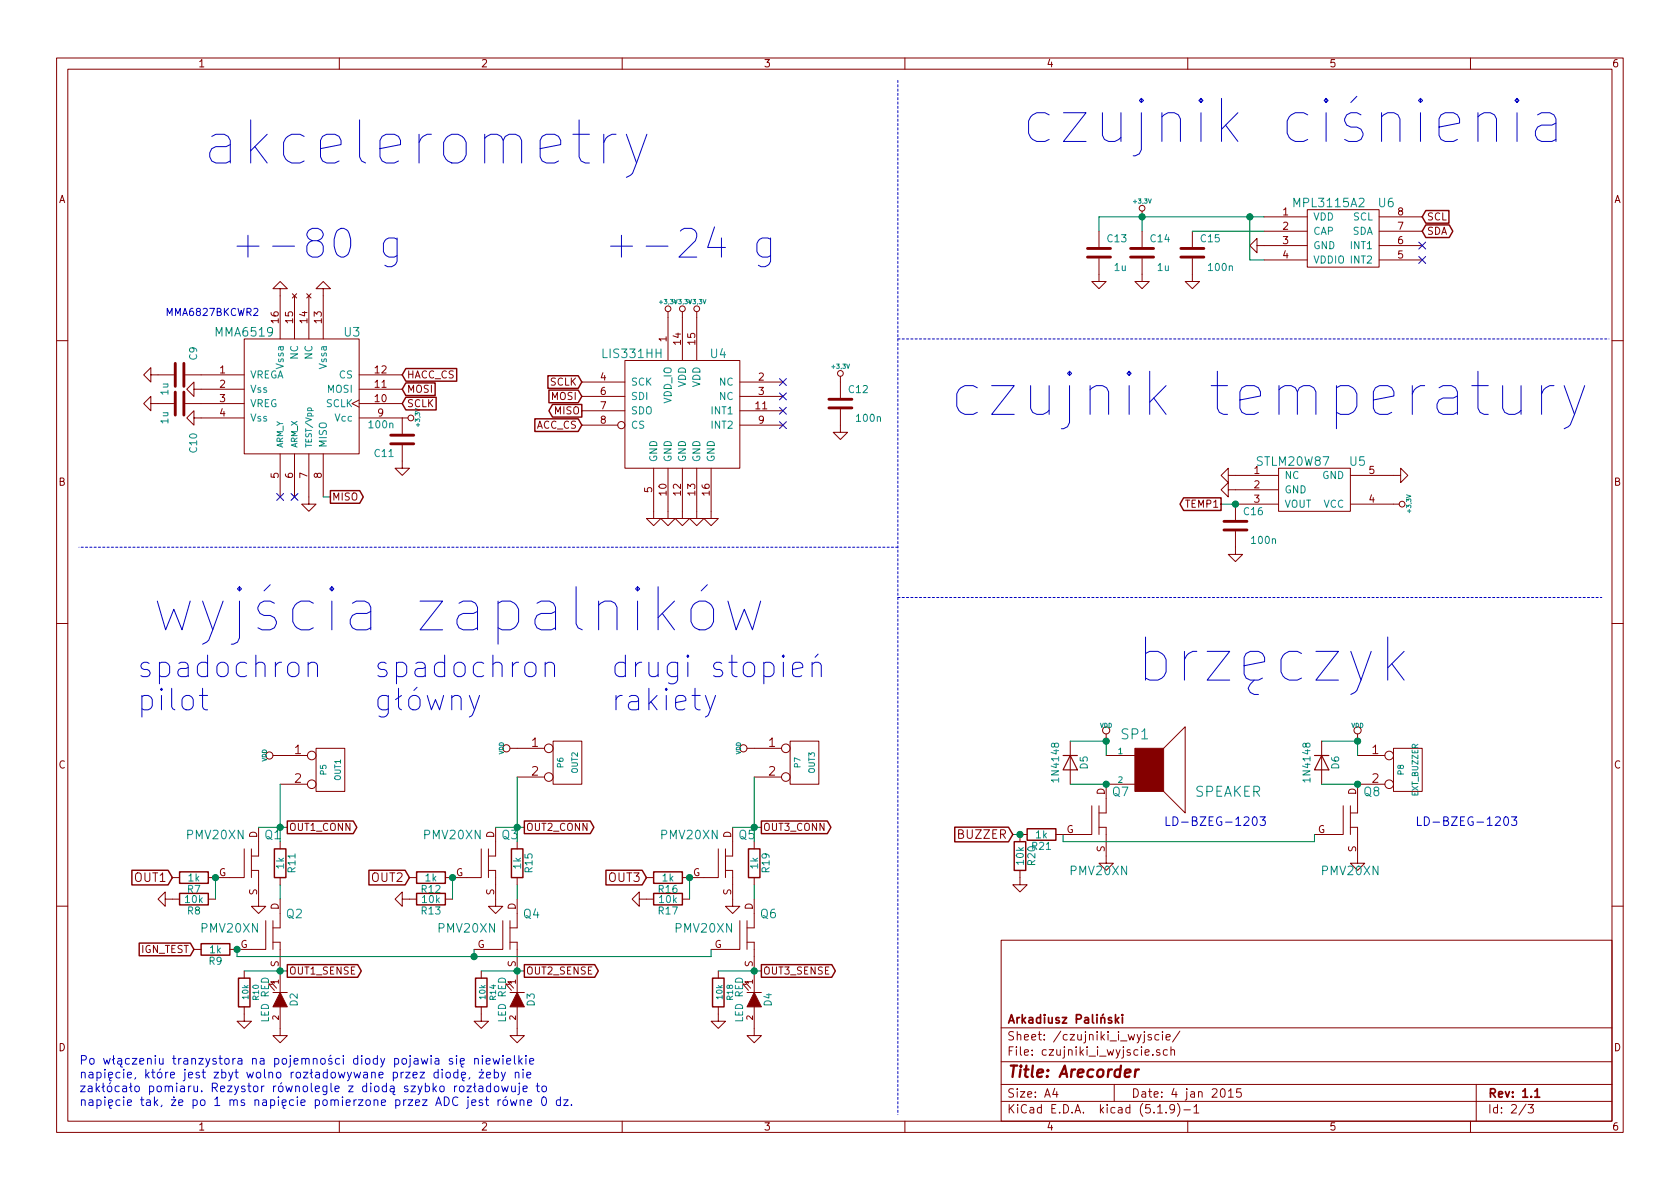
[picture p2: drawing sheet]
EESchema Schematic File Version 4
LIBS:rakieta-cache
EELAYER 30 0
EELAYER END
$Descr A4 11693 8268
encoding utf-8
Sheet 2 3
Title "Arecorder"
Date "4 jan 2015"
Rev "1.1"
Comp "Arkadiusz Paliński"
Comment1 ""
Comment2 ""
Comment3 ""
Comment4 ""
$EndDescr
Text Notes 4250 4950 0    150  ~ 0
drugi stopień\nrakiety
Text Notes 2600 4950 0    150  ~ 0
spadochron\ngłówny
Text Notes 950  4950 0    150  ~ 0
spadochron\npilot
Text Notes 7900 4750 0    300  ~ 0
brzęczyk
Text Notes 6600 2900 0    300  ~ 0
czujnik temperatury
Text Notes 7100 1000 0    300  ~ 0
czujnik ciśnienia
Text Notes 4200 1800 0    200  ~ 0
+-24 g
Text Notes 1600 1800 0    200  ~ 0
+-80 g
Text Notes 1400 1150 0    300  ~ 0
akcelerometry
Text Notes 1050 4400 0    300  ~ 0
wyjścia zapalników
$Comp
L power:VDD #PWR068
U 1 1
P 5250 5200
F 0 "#PWR068" H 5250 5300 30  0001 C CNN
F 1 "VDD" H 5250 5310 30  0000 C CNN
F 2 "" H 5250 5200 60  0001 C CNN
F 3 "" H 5250 5200 60  0001 C CNN
	1    5250 5200
	0    -1   -1   0   
$EndComp
$Comp
L rakieta-rescue:CONN_2 P?
U 1 1
P 5600 5300
AR Path="/50DC2416" Ref="P?"  Part="1" 
AR Path="/4D18A1F3/50DC2416" Ref="P7"  Part="1" 
F 0 "P7" V 5550 5300 40  0000 C CNN
F 1 "OUT3" V 5650 5300 40  0000 C CNN
F 2 "arek:conn_ark_2_3.81" H 5600 5300 60  0001 C CNN
F 3 "" H 5600 5300 60  0001 C CNN
	1    5600 5300
	1    0    0    -1  
$EndComp
$Comp
L rakieta-rescue:CONN_2 P?
U 1 1
P 3950 5300
AR Path="/50DC240F" Ref="P?"  Part="1" 
AR Path="/4D18A1F3/50DC240F" Ref="P6"  Part="1" 
F 0 "P6" V 3900 5300 40  0000 C CNN
F 1 "OUT2" V 4000 5300 40  0000 C CNN
F 2 "arek:conn_ark_2_3.81" H 3950 5300 60  0001 C CNN
F 3 "" H 3950 5300 60  0001 C CNN
	1    3950 5300
	1    0    0    -1  
$EndComp
$Comp
L power:VDD #PWR055
U 1 1
P 3600 5200
F 0 "#PWR055" H 3600 5300 30  0001 C CNN
F 1 "VDD" H 3600 5310 30  0000 C CNN
F 2 "" H 3600 5200 60  0001 C CNN
F 3 "" H 3600 5200 60  0001 C CNN
	1    3600 5200
	0    -1   -1   0   
$EndComp
$Comp
L power:VDD #PWR046
U 1 1
P 1950 5250
F 0 "#PWR046" H 1950 5350 30  0001 C CNN
F 1 "VDD" H 1950 5360 30  0000 C CNN
F 2 "" H 1950 5250 60  0001 C CNN
F 3 "" H 1950 5250 60  0001 C CNN
	1    1950 5250
	0    -1   -1   0   
$EndComp
$Comp
L rakieta-rescue:CONN_2 P?
U 1 1
P 2300 5350
AR Path="/50DC239E" Ref="P?"  Part="1" 
AR Path="/4D18A1F3/50DC239E" Ref="P5"  Part="1" 
F 0 "P5" V 2250 5350 40  0000 C CNN
F 1 "OUT1" V 2350 5350 40  0000 C CNN
F 2 "arek:conn_ark_2_3.81" H 2300 5350 60  0001 C CNN
F 3 "" H 2300 5350 60  0001 C CNN
	1    2300 5350
	1    0    0    -1  
$EndComp
$Comp
L power:GND #PWR069
U 1 1
P 5250 7150
F 0 "#PWR069" H 5250 7150 30  0001 C CNN
F 1 "GND" H 5250 7080 30  0001 C CNN
F 2 "" H 5250 7150 60  0001 C CNN
F 3 "" H 5250 7150 60  0001 C CNN
	1    5250 7150
	1    0    0    -1  
$EndComp
$Comp
L power:GND #PWR056
U 1 1
P 3600 7150
F 0 "#PWR056" H 3600 7150 30  0001 C CNN
F 1 "GND" H 3600 7080 30  0001 C CNN
F 2 "" H 3600 7150 60  0001 C CNN
F 3 "" H 3600 7150 60  0001 C CNN
	1    3600 7150
	1    0    0    -1  
$EndComp
$Comp
L power:GND #PWR047
U 1 1
P 1950 7150
F 0 "#PWR047" H 1950 7150 30  0001 C CNN
F 1 "GND" H 1950 7080 30  0001 C CNN
F 2 "" H 1950 7150 60  0001 C CNN
F 3 "" H 1950 7150 60  0001 C CNN
	1    1950 7150
	1    0    0    -1  
$EndComp
$Comp
L rakieta-rescue:IRLML2502 Q6
U 1 1
P 5200 6500
F 0 "Q6" H 5350 6650 60  0000 C CNN
F 1 "PMV20XN" H 4900 6550 60  0000 C CNN
F 2 "arek:SOT23GDS" H 5200 6500 60  0001 C CNN
F 3 "" H 5200 6500 60  0001 C CNN
	1    5200 6500
	1    0    0    -1  
$EndComp
$Comp
L rakieta-rescue:IRLML2502 Q4
U 1 1
P 3550 6500
F 0 "Q4" H 3700 6650 60  0000 C CNN
F 1 "PMV20XN" H 3250 6550 60  0000 C CNN
F 2 "arek:SOT23GDS" H 3550 6500 60  0001 C CNN
F 3 "" H 3550 6500 60  0001 C CNN
	1    3550 6500
	1    0    0    -1  
$EndComp
$Comp
L rakieta-rescue:IRLML2502 Q2
U 1 1
P 1900 6500
F 0 "Q2" H 2050 6650 60  0000 C CNN
F 1 "PMV20XN" H 1600 6550 60  0000 C CNN
F 2 "arek:SOT23GDS" H 1900 6500 60  0001 C CNN
F 3 "" H 1900 6500 60  0001 C CNN
	1    1900 6500
	1    0    0    -1  
$EndComp
$Comp
L power:GND #PWR040
U 1 1
P 1200 6250
F 0 "#PWR040" H 1200 6250 30  0001 C CNN
F 1 "GND" H 1200 6180 30  0001 C CNN
F 2 "" H 1200 6250 60  0001 C CNN
F 3 "" H 1200 6250 60  0001 C CNN
	1    1200 6250
	0    1    1    0   
$EndComp
$Comp
L power:GND #PWR052
U 1 1
P 2850 6250
F 0 "#PWR052" H 2850 6250 30  0001 C CNN
F 1 "GND" H 2850 6180 30  0001 C CNN
F 2 "" H 2850 6250 60  0001 C CNN
F 3 "" H 2850 6250 60  0001 C CNN
	1    2850 6250
	0    1    1    0   
$EndComp
$Comp
L power:GND #PWR057
U 1 1
P 4500 6250
F 0 "#PWR057" H 4500 6250 30  0001 C CNN
F 1 "GND" H 4500 6180 30  0001 C CNN
F 2 "" H 4500 6250 60  0001 C CNN
F 3 "" H 4500 6250 60  0001 C CNN
	1    4500 6250
	0    1    1    0   
$EndComp
$Comp
L Device:R R17
U 1 1
P 4650 6250
F 0 "R17" V 4730 6250 50  0000 C CNN
F 1 "10k" V 4650 6250 50  0000 C CNN
F 2 "arek:SM0603" H 4650 6250 60  0001 C CNN
F 3 "" H 4650 6250 60  0001 C CNN
	1    4650 6250
	0    1    1    0   
$EndComp
$Comp
L Device:R R8
U 1 1
P 1350 6250
F 0 "R8" V 1430 6250 50  0000 C CNN
F 1 "10k" V 1350 6250 50  0000 C CNN
F 2 "arek:SM0603" H 1350 6250 60  0001 C CNN
F 3 "" H 1350 6250 60  0001 C CNN
	1    1350 6250
	0    1    1    0   
$EndComp
$Comp
L Device:R R13
U 1 1
P 3000 6250
F 0 "R13" V 3080 6250 50  0000 C CNN
F 1 "10k" V 3000 6250 50  0000 C CNN
F 2 "arek:SM0603" H 3000 6250 60  0001 C CNN
F 3 "" H 3000 6250 60  0001 C CNN
	1    3000 6250
	0    1    1    0   
$EndComp
$Comp
L rakieta-rescue:+3,3V #PWR?
U 1 1
P 5850 2650
AR Path="/4F5D1BD2" Ref="#PWR?"  Part="1" 
AR Path="/4D18A1F3/4F5D1BD2" Ref="#PWR070"  Part="1" 
F 0 "#PWR070" H 5850 2610 30  0001 C CNN
F 1 "+3,3V" H 5850 2760 30  0000 C CNN
F 2 "" H 5850 2650 60  0001 C CNN
F 3 "" H 5850 2650 60  0001 C CNN
	1    5850 2650
	1    0    0    -1  
$EndComp
$Comp
L rakieta-rescue:+3,3V #PWR?
U 1 1
P 4850 2200
AR Path="/4F5D1BD1" Ref="#PWR?"  Part="1" 
AR Path="/4D18A1F3/4F5D1BD1" Ref="#PWR063"  Part="1" 
F 0 "#PWR063" H 4850 2160 30  0001 C CNN
F 1 "+3,3V" H 4850 2310 30  0000 C CNN
F 2 "" H 4850 2200 60  0001 C CNN
F 3 "" H 4850 2200 60  0001 C CNN
	1    4850 2200
	1    0    0    -1  
$EndComp
$Comp
L rakieta-rescue:+3,3V #PWR?
U 1 1
P 4650 2200
AR Path="/4F5D1BD0" Ref="#PWR?"  Part="1" 
AR Path="/4D18A1F3/4F5D1BD0" Ref="#PWR059"  Part="1" 
F 0 "#PWR059" H 4650 2160 30  0001 C CNN
F 1 "+3,3V" H 4650 2310 30  0000 C CNN
F 2 "" H 4650 2200 60  0001 C CNN
F 3 "" H 4650 2200 60  0001 C CNN
	1    4650 2200
	1    0    0    -1  
$EndComp
$Comp
L power:GND #PWR071
U 1 1
P 5850 2950
F 0 "#PWR071" H 5850 2950 30  0001 C CNN
F 1 "GND" H 5850 2880 30  0001 C CNN
F 2 "" H 5850 2950 60  0001 C CNN
F 3 "" H 5850 2950 60  0001 C CNN
	1    5850 2950
	1    0    0    -1  
$EndComp
$Comp
L power:GND #PWR058
U 1 1
P 4550 3550
F 0 "#PWR058" H 4550 3550 30  0001 C CNN
F 1 "GND" H 4550 3480 30  0001 C CNN
F 2 "" H 4550 3550 60  0001 C CNN
F 3 "" H 4550 3550 60  0001 C CNN
	1    4550 3550
	1    0    0    -1  
$EndComp
$Comp
L power:GND #PWR060
U 1 1
P 4650 3550
F 0 "#PWR060" H 4650 3550 30  0001 C CNN
F 1 "GND" H 4650 3480 30  0001 C CNN
F 2 "" H 4650 3550 60  0001 C CNN
F 3 "" H 4650 3550 60  0001 C CNN
	1    4650 3550
	1    0    0    -1  
$EndComp
$Comp
L power:GND #PWR065
U 1 1
P 4950 3550
F 0 "#PWR065" H 4950 3550 30  0001 C CNN
F 1 "GND" H 4950 3480 30  0001 C CNN
F 2 "" H 4950 3550 60  0001 C CNN
F 3 "" H 4950 3550 60  0001 C CNN
	1    4950 3550
	1    0    0    -1  
$EndComp
$Comp
L power:GND #PWR062
U 1 1
P 4750 3550
F 0 "#PWR062" H 4750 3550 30  0001 C CNN
F 1 "GND" H 4750 3480 30  0001 C CNN
F 2 "" H 4750 3550 60  0001 C CNN
F 3 "" H 4750 3550 60  0001 C CNN
	1    4750 3550
	1    0    0    -1  
$EndComp
$Comp
L power:GND #PWR082
U 1 1
P 8800 1700
F 0 "#PWR082" H 8800 1700 30  0001 C CNN
F 1 "GND" H 8800 1630 30  0001 C CNN
F 2 "" H 8800 1700 60  0001 C CNN
F 3 "" H 8800 1700 60  0001 C CNN
	1    8800 1700
	0    1    1    0   
$EndComp
$Comp
L power:GND #PWR077
U 1 1
P 7950 1900
F 0 "#PWR077" H 7950 1900 30  0001 C CNN
F 1 "GND" H 7950 1830 30  0001 C CNN
F 2 "" H 7950 1900 60  0001 C CNN
F 3 "" H 7950 1900 60  0001 C CNN
	1    7950 1900
	1    0    0    -1  
$EndComp
$Comp
L rakieta-rescue:+3,3V #PWR?
U 1 1
P 2800 2900
AR Path="/4EF35B75" Ref="#PWR?"  Part="1" 
AR Path="/4D18A1F3/4EF35B75" Ref="#PWR050"  Part="1" 
F 0 "#PWR050" H 2800 2860 30  0001 C CNN
F 1 "+3,3V" H 2800 3010 30  0000 C CNN
F 2 "" H 2800 2900 60  0001 C CNN
F 3 "" H 2800 2900 60  0001 C CNN
	1    2800 2900
	0    1    1    0   
$EndComp
Text GLabel 2800 2600 2    50   Input ~ 0
HACC_CS
Text GLabel 2800 2700 2    50   Input ~ 0
MOSI
Text GLabel 2800 2800 2    50   Input ~ 0
SCLK
Text GLabel 2300 3450 2    50   Output ~ 0
MISO
NoConn ~ 2050 3450
NoConn ~ 1950 3450
$Comp
L power:GND #PWR045
U 1 1
P 1950 2050
F 0 "#PWR045" H 1950 2050 30  0001 C CNN
F 1 "GND" H 1950 1980 30  0001 C CNN
F 2 "" H 1950 2050 60  0001 C CNN
F 3 "" H 1950 2050 60  0001 C CNN
	1    1950 2050
	-1   0    0    1   
$EndComp
$Comp
L power:GND #PWR049
U 1 1
P 2250 2050
F 0 "#PWR049" H 2250 2050 30  0001 C CNN
F 1 "GND" H 2250 1980 30  0001 C CNN
F 2 "" H 2250 2050 60  0001 C CNN
F 3 "" H 2250 2050 60  0001 C CNN
	1    2250 2050
	-1   0    0    1   
$EndComp
$Comp
L power:GND #PWR048
U 1 1
P 2150 3450
F 0 "#PWR048" H 2150 3450 30  0001 C CNN
F 1 "GND" H 2150 3380 30  0001 C CNN
F 2 "" H 2150 3450 60  0001 C CNN
F 3 "" H 2150 3450 60  0001 C CNN
	1    2150 3450
	1    0    0    -1  
$EndComp
$Comp
L power:GND #PWR042
U 1 1
P 1400 2900
F 0 "#PWR042" H 1400 2900 30  0001 C CNN
F 1 "GND" H 1400 2830 30  0001 C CNN
F 2 "" H 1400 2900 60  0001 C CNN
F 3 "" H 1400 2900 60  0001 C CNN
	1    1400 2900
	0    1    1    0   
$EndComp
$Comp
L power:GND #PWR041
U 1 1
P 1400 2700
F 0 "#PWR041" H 1400 2700 30  0001 C CNN
F 1 "GND" H 1400 2630 30  0001 C CNN
F 2 "" H 1400 2700 60  0001 C CNN
F 3 "" H 1400 2700 60  0001 C CNN
	1    1400 2700
	0    1    1    0   
$EndComp
$Comp
L power:GND #PWR038
U 1 1
P 1100 2600
F 0 "#PWR038" H 1100 2600 30  0001 C CNN
F 1 "GND" H 1100 2530 30  0001 C CNN
F 2 "" H 1100 2600 60  0001 C CNN
F 3 "" H 1100 2600 60  0001 C CNN
	1    1100 2600
	0    1    1    0   
$EndComp
$Comp
L power:GND #PWR039
U 1 1
P 1100 2800
F 0 "#PWR039" H 1100 2800 30  0001 C CNN
F 1 "GND" H 1100 2730 30  0001 C CNN
F 2 "" H 1100 2800 60  0001 C CNN
F 3 "" H 1100 2800 60  0001 C CNN
	1    1100 2800
	0    1    1    0   
$EndComp
$Comp
L power:GND #PWR051
U 1 1
P 2800 3200
F 0 "#PWR051" H 2800 3200 30  0001 C CNN
F 1 "GND" H 2800 3130 30  0001 C CNN
F 2 "" H 2800 3200 60  0001 C CNN
F 3 "" H 2800 3200 60  0001 C CNN
	1    2800 3200
	1    0    0    -1  
$EndComp
$Comp
L rakieta-rescue:+3,3V #PWR?
U 1 1
P 4750 2200
AR Path="/4EC76568" Ref="#PWR?"  Part="1" 
AR Path="/4D18A1F3/4EC76568" Ref="#PWR061"  Part="1" 
F 0 "#PWR061" H 4750 2160 30  0001 C CNN
F 1 "+3,3V" H 4750 2310 30  0000 C CNN
F 2 "" H 4750 2200 60  0001 C CNN
F 3 "" H 4750 2200 60  0001 C CNN
	1    4750 2200
	1    0    0    -1  
$EndComp
$Comp
L power:GND #PWR064
U 1 1
P 4850 3550
F 0 "#PWR064" H 4850 3550 30  0001 C CNN
F 1 "GND" H 4850 3480 30  0001 C CNN
F 2 "" H 4850 3550 60  0001 C CNN
F 3 "" H 4850 3550 60  0001 C CNN
	1    4850 3550
	1    0    0    -1  
$EndComp
$Comp
L Device:C C11
U 1 1
P 2800 3050
F 0 "C11" H 2850 3150 50  0000 L CNN
F 1 "100n" H 2850 2950 50  0000 L CNN
F 2 "arek:SM0603" H 2800 3050 60  0001 C CNN
F 3 "" H 2800 3050 60  0001 C CNN
	1    2800 3050
	-1   0    0    1   
$EndComp
$Comp
L Device:C C10
U 1 1
P 1250 2800
F 0 "C10" H 1450 2900 50  0000 L CNN
F 1 "1u" H 1300 2700 50  0000 L CNN
F 2 "arek:SM0603" H 1250 2800 60  0001 C CNN
F 3 "" H 1250 2800 60  0001 C CNN
	1    1250 2800
	0    1    1    0   
$EndComp
$Comp
L Device:C C9
U 1 1
P 1250 2600
F 0 "C9" H 1050 2700 50  0000 L CNN
F 1 "1u" H 1300 2500 50  0000 L CNN
F 2 "arek:SM0603" H 1250 2600 60  0001 C CNN
F 3 "" H 1250 2600 60  0001 C CNN
	1    1250 2600
	0    1    1    0   
$EndComp
$Comp
L rakieta-rescue:MMA6519 U3
U 1 1
P 2100 2750
F 0 "U3" H 2450 3200 60  0000 C CNN
F 1 "MMA6519" H 1700 3200 60  0000 C CNN
F 2 "arek:QFN16" H 2100 2750 60  0001 C CNN
F 3 "" H 2100 2750 60  0001 C CNN
	1    2100 2750
	1    0    0    -1  
$EndComp
Text GLabel 5300 6750 2    50   Output ~ 0
OUT3_SENSE
Text GLabel 3650 6750 2    50   Output ~ 0
OUT2_SENSE
Text GLabel 2000 6750 2    50   Output ~ 0
OUT1_SENSE
$Comp
L rakieta-rescue:+3,3V #PWR?
U 1 1
P 9700 3500
AR Path="/4EB51526" Ref="#PWR?"  Part="1" 
AR Path="/4D18A1F3/4EB51526" Ref="#PWR086"  Part="1" 
F 0 "#PWR086" H 9700 3460 30  0001 C CNN
F 1 "+3,3V" H 9700 3610 30  0000 C CNN
F 2 "" H 9700 3500 60  0001 C CNN
F 3 "" H 9700 3500 60  0001 C CNN
	1    9700 3500
	0    1    1    0   
$EndComp
$Comp
L power:GND #PWR085
U 1 1
P 9700 3300
F 0 "#PWR085" H 9700 3300 30  0001 C CNN
F 1 "GND" H 9700 3230 30  0001 C CNN
F 2 "" H 9700 3300 60  0001 C CNN
F 3 "" H 9700 3300 60  0001 C CNN
	1    9700 3300
	0    -1   -1   0   
$EndComp
$Comp
L power:GND #PWR080
U 1 1
P 8600 3400
F 0 "#PWR080" H 8600 3400 30  0001 C CNN
F 1 "GND" H 8600 3330 30  0001 C CNN
F 2 "" H 8600 3400 60  0001 C CNN
F 3 "" H 8600 3400 60  0001 C CNN
	1    8600 3400
	0    1    1    0   
$EndComp
$Comp
L rakieta-rescue:STLM20W87 U?
U 1 1
P 9150 3400
AR Path="/4EB5150B" Ref="U?"  Part="1" 
AR Path="/4D18A1F3/4EB5150B" Ref="U5"  Part="1" 
F 0 "U5" H 9450 3600 60  0000 C CNN
F 1 "STLM20W87" H 9000 3600 60  0000 C CNN
F 2 "arek:SOT323-5L" H 9150 3400 60  0001 C CNN
F 3 "" H 9150 3400 60  0001 C CNN
	1    9150 3400
	1    0    0    -1  
$EndComp
NoConn ~ 5450 2950
NoConn ~ 5450 2850
NoConn ~ 5450 2750
NoConn ~ 5450 2650
$Comp
L power:GND #PWR067
U 1 1
P 5100 6250
F 0 "#PWR067" H 5100 6250 30  0001 C CNN
F 1 "GND" H 5100 6180 30  0001 C CNN
F 2 "" H 5100 6250 60  0001 C CNN
F 3 "" H 5100 6250 60  0001 C CNN
	1    5100 6250
	1    0    0    -1  
$EndComp
$Comp
L power:GND #PWR054
U 1 1
P 3450 6250
F 0 "#PWR054" H 3450 6250 30  0001 C CNN
F 1 "GND" H 3450 6180 30  0001 C CNN
F 2 "" H 3450 6250 60  0001 C CNN
F 3 "" H 3450 6250 60  0001 C CNN
	1    3450 6250
	1    0    0    -1  
$EndComp
$Comp
L power:GND #PWR044
U 1 1
P 1800 6250
F 0 "#PWR044" H 1800 6250 30  0001 C CNN
F 1 "GND" H 1800 6180 30  0001 C CNN
F 2 "" H 1800 6250 60  0001 C CNN
F 3 "" H 1800 6250 60  0001 C CNN
	1    1800 6250
	1    0    0    -1  
$EndComp
Text GLabel 4050 2850 0    50   Output ~ 0
MISO
Text GLabel 4050 2650 0    50   Input ~ 0
SCLK
Text GLabel 4050 2750 0    50   Input ~ 0
MOSI
Text GLabel 4050 2950 0    50   Input ~ 0
ACC_CS
$Comp
L Device:C C12
U 1 1
P 5850 2800
F 0 "C12" H 5900 2900 50  0000 L CNN
F 1 "100n" H 5950 2700 50  0000 L CNN
F 2 "arek:SM0603" H 5850 2800 60  0001 C CNN
F 3 "" H 5850 2800 60  0001 C CNN
	1    5850 2800
	1    0    0    -1  
$EndComp
NoConn ~ 9900 1800
NoConn ~ 9900 1700
Text GLabel 9900 1600 2    50   BiDi ~ 0
SDA
Text GLabel 9900 1500 2    50   Input ~ 0
SCL
$Comp
L rakieta-rescue:+3,3V #PWR?
U 1 1
P 7950 1500
AR Path="/4EA6F2A9" Ref="#PWR?"  Part="1" 
AR Path="/4D18A1F3/4EA6F2A9" Ref="#PWR076"  Part="1" 
F 0 "#PWR076" H 7950 1460 30  0001 C CNN
F 1 "+3,3V" H 7950 1610 30  0000 C CNN
F 2 "" H 7950 1500 60  0001 C CNN
F 3 "" H 7950 1500 60  0001 C CNN
	1    7950 1500
	1    0    0    -1  
$EndComp
$Comp
L power:GND #PWR078
U 1 1
P 8300 1900
F 0 "#PWR078" H 8300 1900 30  0001 C CNN
F 1 "GND" H 8300 1830 30  0001 C CNN
F 2 "" H 8300 1900 60  0001 C CNN
F 3 "" H 8300 1900 60  0001 C CNN
	1    8300 1900
	1    0    0    -1  
$EndComp
$Comp
L Device:C C15
U 1 1
P 8300 1750
F 0 "C15" H 8350 1850 50  0000 L CNN
F 1 "100n" H 8400 1650 50  0000 L CNN
F 2 "Capacitor_SMD:C_0603_1608Metric" H 8300 1750 60  0001 C CNN
F 3 "" H 8300 1750 60  0001 C CNN
	1    8300 1750
	1    0    0    -1  
$EndComp
$Comp
L Device:C C14
U 1 1
P 7950 1750
F 0 "C14" H 8000 1850 50  0000 L CNN
F 1 "1u" H 8050 1650 50  0000 L CNN
F 2 "Capacitor_SMD:C_0603_1608Metric" H 7950 1750 60  0001 C CNN
F 3 "" H 7950 1750 60  0001 C CNN
	1    7950 1750
	1    0    0    -1  
$EndComp
$Comp
L rakieta-rescue:MPL3115A2 U6
U 1 1
P 9350 1650
F 0 "U6" H 9650 1900 60  0000 C CNN
F 1 "MPL3115A2" H 9250 1900 60  0000 C CNN
F 2 "arek:LGA8_3x5" H 9350 1650 60  0001 C CNN
F 3 "" H 9350 1650 60  0001 C CNN
	1    9350 1650
	1    0    0    -1  
$EndComp
$Comp
L rakieta-rescue:LIS331HH U4
U 1 1
P 4750 2900
F 0 "U4" H 5000 3350 60  0000 C CNN
F 1 "LIS331HH" H 4400 3350 60  0000 C CNN
F 2 "arek:LGA16" H 4750 2900 60  0001 C CNN
F 3 "" H 4750 2900 60  0001 C CNN
	1    4750 2900
	1    0    0    -1  
$EndComp
Text Notes 8100 5750 0    60   ~ 0
LD-BZEG-1203
$Comp
L power:GND #PWR075
U 1 1
P 7700 5950
F 0 "#PWR075" H 7700 5950 30  0001 C CNN
F 1 "GND" H 7700 5880 30  0001 C CNN
F 2 "" H 7700 5950 60  0001 C CNN
F 3 "" H 7700 5950 60  0001 C CNN
	1    7700 5950
	1    0    0    -1  
$EndComp
$Comp
L power:VDD #PWR074
U 1 1
P 7700 5150
F 0 "#PWR074" H 7700 5250 30  0001 C CNN
F 1 "VDD" H 7700 5260 30  0000 C CNN
F 2 "" H 7700 5150 60  0001 C CNN
F 3 "" H 7700 5150 60  0001 C CNN
	1    7700 5150
	1    0    0    -1  
$EndComp
$Comp
L rakieta-rescue:SPEAKER SP1
U 1 1
P 8000 5350
F 0 "SP1" H 7900 5600 70  0000 C CNN
F 1 "SPEAKER" H 8550 5200 70  0000 C CNN
F 2 "arek:buzzer_12mm" H 8000 5350 60  0001 C CNN
F 3 "" H 8000 5350 60  0001 C CNN
	1    8000 5350
	1    0    0    -1  
$EndComp
$Comp
L rakieta-rescue:IRLML2502 Q7
U 1 1
P 7650 5700
F 0 "Q7" H 7800 5900 60  0000 C CNN
F 1 "PMV20XN" H 7650 5350 60  0000 C CNN
F 2 "arek:SOT23GDS" H 7650 5700 60  0001 C CNN
F 3 "" H 7650 5700 60  0001 C CNN
	1    7650 5700
	1    0    0    -1  
$EndComp
$Comp
L Device:R R21
U 1 1
P 7250 5800
F 0 "R21" V 7330 5800 50  0000 C CNN
F 1 "1k" V 7250 5800 50  0000 C CNN
F 2 "arek:SM0603" H 7250 5800 60  0001 C CNN
F 3 "" H 7250 5800 60  0001 C CNN
	1    7250 5800
	0    1    1    0   
$EndComp
Text GLabel 7050 5800 0    60   Input ~ 0
BUZZER
$Comp
L Device:R R9
U 1 1
P 1500 6600
F 0 "R9" V 1580 6600 50  0000 C CNN
F 1 "1k" V 1500 6600 50  0000 C CNN
F 2 "arek:SM0603" H 1500 6600 60  0001 C CNN
F 3 "" H 1500 6600 60  0001 C CNN
	1    1500 6600
	0    1    1    0   
$EndComp
Text GLabel 1350 6600 0    50   Input ~ 0
IGN_TEST
$Comp
L rakieta-rescue:LED D4
U 1 1
P 5250 6950
F 0 "D4" H 5250 7050 50  0000 C CNN
F 1 "LED RED" H 5250 6850 50  0000 C CNN
F 2 "arek:SM1210_DIODE" H 5250 6950 60  0001 C CNN
F 3 "" H 5250 6950 60  0001 C CNN
	1    5250 6950
	0    1    1    0   
$EndComp
$Comp
L rakieta-rescue:LED D3
U 1 1
P 3600 6950
F 0 "D3" H 3600 7050 50  0000 C CNN
F 1 "LED RED" H 3600 6850 50  0000 C CNN
F 2 "arek:SM1210_DIODE" H 3600 6950 60  0001 C CNN
F 3 "" H 3600 6950 60  0001 C CNN
	1    3600 6950
	0    1    1    0   
$EndComp
$Comp
L rakieta-rescue:LED D2
U 1 1
P 1950 6950
F 0 "D2" H 1950 7050 50  0000 C CNN
F 1 "LED RED" H 1950 6850 50  0000 C CNN
F 2 "arek:SM1210_DIODE" H 1950 6950 60  0001 C CNN
F 3 "" H 1950 6950 60  0001 C CNN
	1    1950 6950
	0    1    1    0   
$EndComp
$Comp
L Device:R R19
U 1 1
P 5250 6000
F 0 "R19" V 5330 6000 50  0000 C CNN
F 1 "1k" V 5250 6000 50  0000 C CNN
F 2 "arek:SM0603" H 5250 6000 60  0001 C CNN
F 3 "" H 5250 6000 60  0001 C CNN
	1    5250 6000
	1    0    0    -1  
$EndComp
$Comp
L Device:R R15
U 1 1
P 3600 6000
F 0 "R15" V 3680 6000 50  0000 C CNN
F 1 "1k" V 3600 6000 50  0000 C CNN
F 2 "arek:SM0603" H 3600 6000 60  0001 C CNN
F 3 "" H 3600 6000 60  0001 C CNN
	1    3600 6000
	1    0    0    -1  
$EndComp
$Comp
L Device:R R11
U 1 1
P 1950 6000
F 0 "R11" V 2030 6000 50  0000 C CNN
F 1 "1k" V 1950 6000 50  0000 C CNN
F 2 "arek:SM0603" H 1950 6000 60  0001 C CNN
F 3 "" H 1950 6000 60  0001 C CNN
	1    1950 6000
	1    0    0    -1  
$EndComp
$Comp
L power:GND #PWR079
U 1 1
P 8600 3300
F 0 "#PWR079" H 8600 3300 30  0001 C CNN
F 1 "GND" H 8600 3230 30  0001 C CNN
F 2 "" H 8600 3300 60  0001 C CNN
F 3 "" H 8600 3300 60  0001 C CNN
	1    8600 3300
	0    1    1    0   
$EndComp
Text GLabel 8500 3500 0    50   Output ~ 0
TEMP1
Text GLabel 4500 6100 0    60   Input ~ 0
OUT3
$Comp
L Device:R R16
U 1 1
P 4650 6100
F 0 "R16" V 4730 6100 50  0000 C CNN
F 1 "1k" V 4650 6100 50  0000 C CNN
F 2 "arek:SM0603" H 4650 6100 60  0001 C CNN
F 3 "" H 4650 6100 60  0001 C CNN
	1    4650 6100
	0    1    1    0   
$EndComp
$Comp
L rakieta-rescue:IRLML2502 Q5
U 1 1
P 5050 6000
F 0 "Q5" H 5200 6200 60  0000 C CNN
F 1 "PMV20XN" H 4800 6200 60  0000 C CNN
F 2 "arek:SOT23GDS" H 5050 6000 60  0001 C CNN
F 3 "" H 5050 6000 60  0001 C CNN
	1    5050 6000
	1    0    0    -1  
$EndComp
$Comp
L rakieta-rescue:IRLML2502 Q3
U 1 1
P 3400 6000
F 0 "Q3" H 3550 6200 60  0000 C CNN
F 1 "PMV20XN" H 3150 6200 60  0000 C CNN
F 2 "arek:SOT23GDS" H 3400 6000 60  0001 C CNN
F 3 "" H 3400 6000 60  0001 C CNN
	1    3400 6000
	1    0    0    -1  
$EndComp
$Comp
L Device:R R12
U 1 1
P 3000 6100
F 0 "R12" V 3080 6100 50  0000 C CNN
F 1 "1k" V 3000 6100 50  0000 C CNN
F 2 "arek:SM0603" H 3000 6100 60  0001 C CNN
F 3 "" H 3000 6100 60  0001 C CNN
	1    3000 6100
	0    1    1    0   
$EndComp
Text GLabel 2850 6100 0    60   Input ~ 0
OUT2
Text GLabel 1200 6100 0    60   Input ~ 0
OUT1
$Comp
L Device:R R7
U 1 1
P 1350 6100
F 0 "R7" V 1430 6100 50  0000 C CNN
F 1 "1k" V 1350 6100 50  0000 C CNN
F 2 "arek:SM0603" H 1350 6100 60  0001 C CNN
F 3 "" H 1350 6100 60  0001 C CNN
	1    1350 6100
	0    1    1    0   
$EndComp
$Comp
L rakieta-rescue:IRLML2502 Q1
U 1 1
P 1750 6000
F 0 "Q1" H 1900 6200 60  0000 C CNN
F 1 "PMV20XN" H 1500 6200 60  0000 C CNN
F 2 "arek:SOT23GDS" H 1750 6000 60  0001 C CNN
F 3 "" H 1750 6000 60  0001 C CNN
	1    1750 6000
	1    0    0    -1  
$EndComp
Wire Notes Line
	6250 4150 11150 4150
Wire Notes Line
	6250 3800 550  3800
Connection ~ 7700 5150
Connection ~ 7700 5450
Connection ~ 4800 6100
Connection ~ 3150 6100
Connection ~ 1500 6100
Connection ~ 1650 6600
Connection ~ 1950 6750
Connection ~ 3600 6750
Connection ~ 5250 6750
Wire Wire Line
	1700 6750 1950 6750
Wire Wire Line
	1650 6650 3300 6650
Wire Wire Line
	4950 6650 4950 6600
Wire Wire Line
	5000 6750 5250 6750
Wire Wire Line
	1650 6650 1650 6600
Wire Wire Line
	4800 6100 4800 6250
Wire Wire Line
	7700 5450 7450 5450
Connection ~ 8700 1500
Wire Wire Line
	8700 1500 8700 1800
Wire Wire Line
	8700 1800 8800 1800
Wire Wire Line
	8800 1600 8300 1600
Wire Wire Line
	7950 1500 8700 1500
Wire Wire Line
	7700 5150 7450 5150
Wire Wire Line
	3150 6100 3150 6250
Wire Wire Line
	1500 6250 1500 6100
Connection ~ 7950 1500
Wire Wire Line
	3350 6750 3600 6750
Connection ~ 5250 5750
Connection ~ 3600 5750
Connection ~ 1950 5750
Wire Wire Line
	3300 6600 3300 6650
Connection ~ 3300 6650
Wire Notes Line
	6250 550  6250 7750
Wire Notes Line
	6250 2350 11200 2350
Wire Wire Line
	2300 3450 2250 3450
Text Notes 550  7700 0    60   ~ 0
Po włączeniu tranzystora na pojemności diody pojawia się niewielkie\nnapięcie, które jest zbyt wolno rozładowywane przez diodę, żeby nie\nzakłócało pomiaru. Rezystor równolegle z diodą szybko rozładowuje to\nnapięcie tak, że po 1 ms napięcie pomierzone przez ADC jest równe 0 dz.
$Comp
L Device:R R10
U 1 1
P 1700 6900
F 0 "R10" V 1780 6900 40  0000 C CNN
F 1 "10k" V 1707 6901 40  0000 C CNN
F 2 "arek:SM0603" V 1630 6900 30  0001 C CNN
F 3 "~" H 1700 6900 30  0000 C CNN
	1    1700 6900
	1    0    0    -1  
$EndComp
$Comp
L power:GND #PWR043
U 1 1
P 1700 7050
F 0 "#PWR043" H 1700 7050 30  0001 C CNN
F 1 "GND" H 1700 6980 30  0001 C CNN
F 2 "" H 1700 7050 60  0001 C CNN
F 3 "" H 1700 7050 60  0001 C CNN
	1    1700 7050
	1    0    0    -1  
$EndComp
$Comp
L Device:R R14
U 1 1
P 3350 6900
F 0 "R14" V 3430 6900 40  0000 C CNN
F 1 "10k" V 3357 6901 40  0000 C CNN
F 2 "arek:SM0603" V 3280 6900 30  0001 C CNN
F 3 "~" H 3350 6900 30  0000 C CNN
	1    3350 6900
	1    0    0    -1  
$EndComp
$Comp
L power:GND #PWR053
U 1 1
P 3350 7050
F 0 "#PWR053" H 3350 7050 30  0001 C CNN
F 1 "GND" H 3350 6980 30  0001 C CNN
F 2 "" H 3350 7050 60  0001 C CNN
F 3 "" H 3350 7050 60  0001 C CNN
	1    3350 7050
	1    0    0    -1  
$EndComp
$Comp
L Device:R R18
U 1 1
P 5000 6900
F 0 "R18" V 5080 6900 40  0000 C CNN
F 1 "10k" V 5007 6901 40  0000 C CNN
F 2 "arek:SM0603" V 4930 6900 30  0001 C CNN
F 3 "~" H 5000 6900 30  0000 C CNN
	1    5000 6900
	1    0    0    -1  
$EndComp
$Comp
L power:GND #PWR066
U 1 1
P 5000 7050
F 0 "#PWR066" H 5000 7050 30  0001 C CNN
F 1 "GND" H 5000 6980 30  0001 C CNN
F 2 "" H 5000 7050 60  0001 C CNN
F 3 "" H 5000 7050 60  0001 C CNN
	1    5000 7050
	1    0    0    -1  
$EndComp
Wire Wire Line
	1950 5450 1950 5750
Wire Wire Line
	1800 5750 1950 5750
Wire Wire Line
	3600 5400 3600 5750
Wire Wire Line
	3450 5750 3600 5750
Wire Wire Line
	5250 5400 5250 5750
Wire Wire Line
	5100 5750 5250 5750
Text GLabel 2000 5750 2    50   Output ~ 0
OUT1_CONN
Text GLabel 3650 5750 2    50   Output ~ 0
OUT2_CONN
Text GLabel 5300 5750 2    50   Output ~ 0
OUT3_CONN
$Comp
L Device:R R20
U 1 1
P 7100 5950
F 0 "R20" V 7180 5950 50  0000 C CNN
F 1 "10k" V 7100 5950 50  0000 C CNN
F 2 "arek:SM0603" H 7100 5950 60  0001 C CNN
F 3 "" H 7100 5950 60  0001 C CNN
	1    7100 5950
	1    0    0    -1  
$EndComp
$Comp
L power:GND #PWR072
U 1 1
P 7100 6100
F 0 "#PWR072" H 7100 6100 30  0001 C CNN
F 1 "GND" H 7100 6030 30  0001 C CNN
F 2 "" H 7100 6100 60  0001 C CNN
F 3 "" H 7100 6100 60  0001 C CNN
	1    7100 6100
	1    0    0    -1  
$EndComp
$Comp
L Device:C C16
U 1 1
P 8600 3650
F 0 "C16" H 8650 3750 50  0000 L CNN
F 1 "100n" H 8700 3550 50  0000 L CNN
F 2 "arek:SM0603" H 8600 3650 60  0001 C CNN
F 3 "" H 8600 3650 60  0001 C CNN
	1    8600 3650
	1    0    0    -1  
$EndComp
$Comp
L power:GND #PWR081
U 1 1
P 8600 3800
F 0 "#PWR081" H 8600 3800 30  0001 C CNN
F 1 "GND" H 8600 3730 30  0001 C CNN
F 2 "" H 8600 3800 60  0001 C CNN
F 3 "" H 8600 3800 60  0001 C CNN
	1    8600 3800
	1    0    0    -1  
$EndComp
Wire Wire Line
	8600 3500 8500 3500
$Comp
L Device:D D5
U 1 1
P 7450 5300
F 0 "D5" H 7450 5400 50  0000 C CNN
F 1 "1N4148" H 7450 5200 50  0000 C CNN
F 2 "arek:SM0805_DIODE" H 7450 5300 60  0001 C CNN
F 3 "" H 7450 5300 60  0000 C CNN
	1    7450 5300
	0    1    1    0   
$EndComp
Wire Wire Line
	7700 5250 7700 5150
Wire Wire Line
	5250 6150 5250 6250
Wire Wire Line
	3600 6150 3600 6250
Wire Wire Line
	1950 6150 1950 6250
Wire Wire Line
	7950 1600 7950 1500
Connection ~ 8600 3500
Connection ~ 7100 5800
Wire Wire Line
	7100 5800 7050 5800
Text Notes 9850 5750 0    60   ~ 0
LD-BZEG-1203
$Comp
L power:GND #PWR084
U 1 1
P 9450 5950
F 0 "#PWR084" H 9450 5950 30  0001 C CNN
F 1 "GND" H 9450 5880 30  0001 C CNN
F 2 "" H 9450 5950 60  0001 C CNN
F 3 "" H 9450 5950 60  0001 C CNN
	1    9450 5950
	1    0    0    -1  
$EndComp
$Comp
L power:VDD #PWR083
U 1 1
P 9450 5150
F 0 "#PWR083" H 9450 5250 30  0001 C CNN
F 1 "VDD" H 9450 5260 30  0000 C CNN
F 2 "" H 9450 5150 60  0001 C CNN
F 3 "" H 9450 5150 60  0001 C CNN
	1    9450 5150
	1    0    0    -1  
$EndComp
$Comp
L rakieta-rescue:IRLML2502 Q8
U 1 1
P 9400 5700
F 0 "Q8" H 9550 5900 60  0000 C CNN
F 1 "PMV20XN" H 9400 5350 60  0000 C CNN
F 2 "arek:SOT23GDS" H 9400 5700 60  0001 C CNN
F 3 "" H 9400 5700 60  0001 C CNN
	1    9400 5700
	1    0    0    -1  
$EndComp
Connection ~ 9450 5150
Connection ~ 9450 5450
Wire Wire Line
	9450 5450 9200 5450
Wire Wire Line
	9450 5150 9200 5150
$Comp
L Device:D D6
U 1 1
P 9200 5300
F 0 "D6" H 9200 5400 50  0000 C CNN
F 1 "1N4148" H 9200 5200 50  0000 C CNN
F 2 "arek:SM0805_DIODE" H 9200 5300 60  0001 C CNN
F 3 "" H 9200 5300 60  0000 C CNN
	1    9200 5300
	0    1    1    0   
$EndComp
Wire Wire Line
	9450 5250 9450 5150
$Comp
L rakieta-rescue:CONN_2 P?
U 1 1
P 9800 5350
AR Path="/56FAA5DB" Ref="P?"  Part="1" 
AR Path="/4D18A1F3/56FAA5DB" Ref="P8"  Part="1" 
F 0 "P8" V 9750 5350 40  0000 C CNN
F 1 "EXT_BUZZER" V 9850 5350 40  0000 C CNN
F 2 "arek:conn_goldpin_2" H 9800 5350 60  0001 C CNN
F 3 "" H 9800 5350 60  0001 C CNN
	1    9800 5350
	1    0    0    -1  
$EndComp
Wire Wire Line
	7400 5800 7400 5850
Wire Wire Line
	7400 5850 9150 5850
Wire Wire Line
	9150 5850 9150 5800
Wire Wire Line
	1950 6750 2000 6750
Wire Wire Line
	3600 6750 3650 6750
Wire Wire Line
	5250 6750 5300 6750
Wire Wire Line
	8700 1500 8800 1500
Wire Wire Line
	5250 5750 5250 5850
Wire Wire Line
	5250 5750 5300 5750
Wire Wire Line
	3600 5750 3600 5850
Wire Wire Line
	3600 5750 3650 5750
Wire Wire Line
	1950 5750 1950 5850
Wire Wire Line
	1950 5750 2000 5750
Wire Wire Line
	3300 6650 4950 6650
Text Notes 1150 2200 0    50   ~ 0
MMA6827BKCWR2
$Comp
L Device:C C13
U 1 1
P 7650 1750
F 0 "C13" H 7700 1850 50  0000 L CNN
F 1 "1u" H 7750 1650 50  0000 L CNN
F 2 "Capacitor_SMD:C_0603_1608Metric" H 7650 1750 60  0001 C CNN
F 3 "" H 7650 1750 60  0001 C CNN
	1    7650 1750
	1    0    0    -1  
$EndComp
$Comp
L power:GND #PWR073
U 1 1
P 7650 1900
F 0 "#PWR073" H 7650 1900 30  0001 C CNN
F 1 "GND" H 7650 1830 30  0001 C CNN
F 2 "" H 7650 1900 60  0001 C CNN
F 3 "" H 7650 1900 60  0001 C CNN
	1    7650 1900
	1    0    0    -1  
$EndComp
Wire Wire Line
	7950 1500 7650 1500
Wire Wire Line
	7650 1500 7650 1600
$EndSCHEMATC
